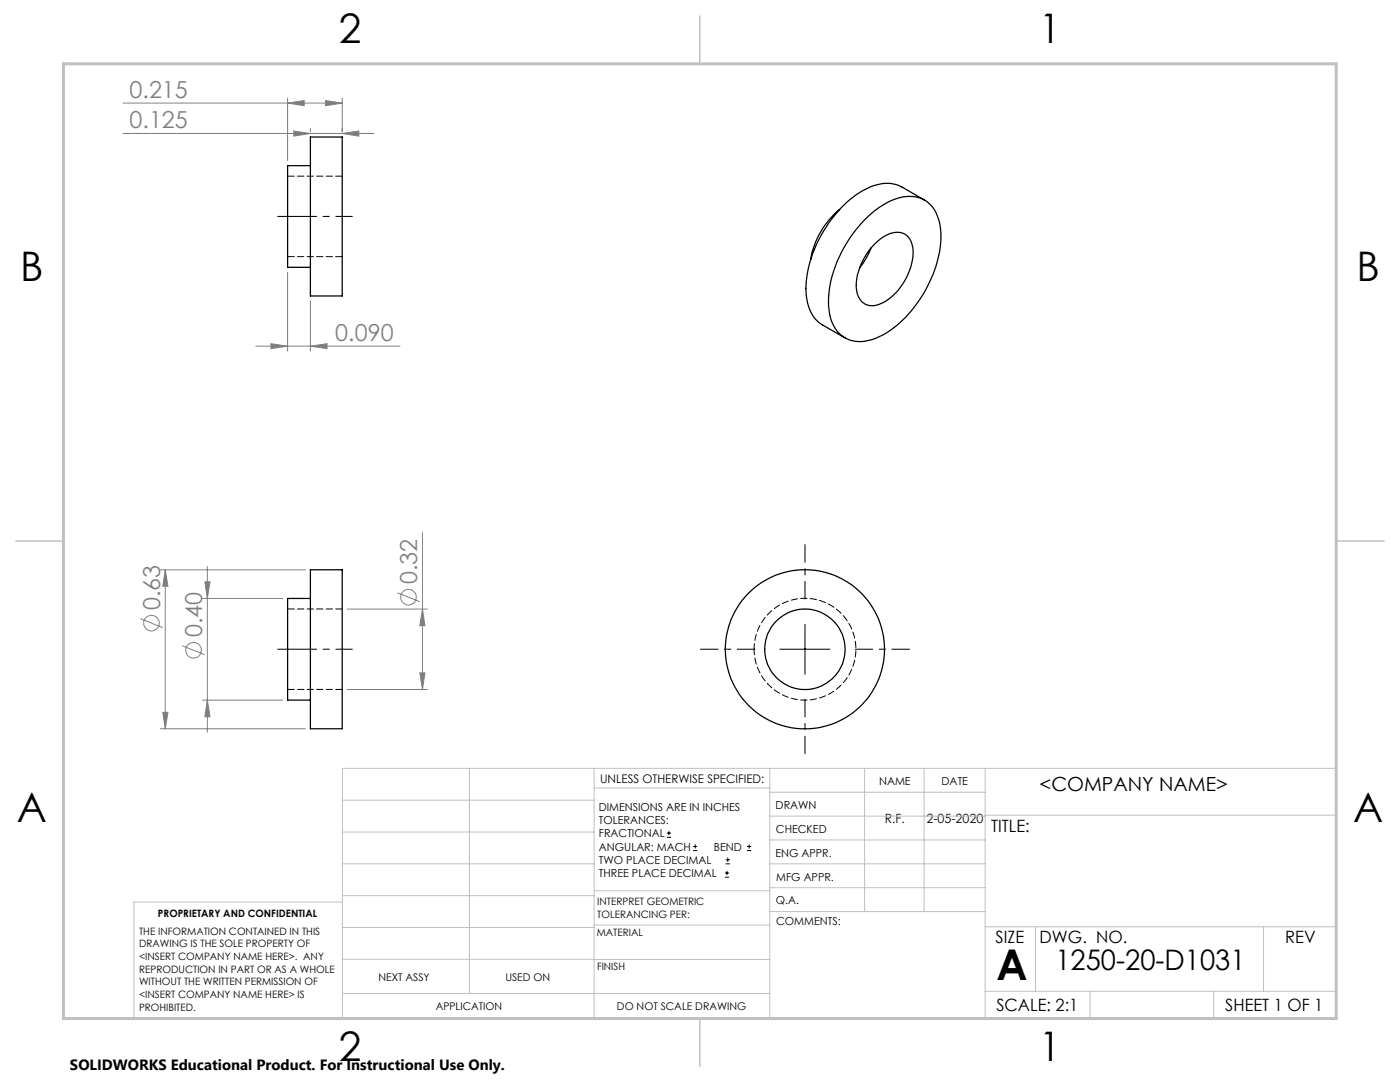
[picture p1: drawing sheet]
<svg xmlns="http://www.w3.org/2000/svg" width="279mm" height="216mm" viewBox="0 0 279 216" stroke-linecap="round" stroke-linejoin="round" font-family="sans-serif">
<g fill="none" stroke="#808080" stroke-width=".2">
<path d="M57.4 19.6v12.4M68.3 19.6v6.7M24.6 20.6h43.7M24.6 26.6h50M57.4 20.6l3.3-.5v1zM58.6 26.1l3.3 .5-3.3 .6zM61.9 25.6v.7M65 20.1l3.3 .5-3.3 .5zM68.3 26.6l3.3-.5v1.1zM57.4 54.4v15.7M51 69.1h28.8M54.1 68.6l3.3 .5-3.3 .5z"/>
<path d="M61.9 69.1l3.4-.5v1zM61.9 60.1v10M32 113.7h29M33 113.7v31.7M33 113.7l.5 3.3h-1zM40.4 119.4h16M40.9 116.1h1l-.5 3.3zM41.4 113v33.1M79.3 118.3l4.4 1.8M84.3 106.3v31.3M28 123.4l4.5 1.8M36.4 128.9l4.5 1.7"/>
<path d="M40.4 139.7h16M41.4 139.7l.5 3.3h-1zM69.3 121.5h16M69.3 137.6h16M83.8 134.3h1l-.5 3.3zM84.3 121.5l.5 3.3h-1zM32 145.4h29M32.5 142.1h1l-.5 3.3z"/>
<circle cx="81.5" cy="119.2" r="1.55"/>
<circle cx="30.2" cy="124.3" r="1.55"/>
<circle cx="38.6" cy="129.8" r="1.55"/>
</g>
<g fill="none" stroke="#000" stroke-width=".2">
<path d="M155.6 129.5h10M160.7 124.6v9.9M133.1 167.1h.8M133.1 166.2h.8M133.5 165.8v.9M138.3 169.7h.8M138.3 168.9h.8M138.7 168.5v.8M144.7 175h.8M144.7 174.2h.8M144.8 172.4h.9M144.8 171.6h.9"/>
<path d="M145.1 173.8v.8M145.2 171.1v.9M149.1 169.7h.8M149.1 168.9h.8M149.5 168.5v.8"/>
</g>
<path d="M55.4 43.2h14.9M55.4 129.5h14.9" fill="none" stroke="#000" stroke-width=".2" stroke-dasharray="15.2 1.3 1.3 1.3" stroke-dashoffset="7.5"/>
<path d="M160.7 119.5v-10.8M150.7 129.5h-10.9M160.7 139.5v10.9M170.7 129.5h10.8" fill="none" stroke="#000" stroke-width=".2" stroke-dasharray="15.2 1.3 1.3 1.3" stroke-dashoffset="11.7"/>
<g fill="none" stroke="#c0c0c0" stroke-width=".2">
<path d="M68.3 159.7h50.3M93.7 153.3v44.9M118.6 153.3v49.9M118.6 157.2h35M153.6 153.3v49.9M153.6 158.1h43M172.5 153.3v28.6M184.4 153.3v28.6M196.6 153.3v49.9M68.3 180h-41.6v23.2h240v-49.9h-198.4v49.9M68.3 166h50.3M68.3 178.7h50.3"/>
<path d="M68.3 172.4h50.3M118.6 177.7h35M153.6 162.8h43M153.6 177.1h43M153.6 172.4h43M153.6 167.6h43M196.6 162.7h70.1M68.3 198.2h85.3M68.3 191.4l85.3 .1M68.3 185.1h50.3M118.6 184.6h35M153.6 181.9h43"/>
<path d="M196.6 184.9h70.1M196.6 197.8h70.1M206.7 184.9v12.9M217.5 197.8v5.4M242.2 197.8v5.4M252.2 184.9v12.9"/>
</g>
<path d="M139.7 3.2v9.5M3.1 107.9h9.6M266.7 107.9h9.5M139.7 203.2v9.6" fill="none" stroke="#c0c0c0" stroke-width=".3"/>
<path d="M12.7 12.7h254v190.5h-254z" fill="none" stroke="#c0c0c0" stroke-width=".6"/>
<g fill="#808080">
<path d="M54.1 68.6l3.3 .5-3.3 .5zM61.9 69.1l3.4-.5v1zM57.4 20.6l3.3-.5v1zM65 20.1l3.3 .5-3.3 .5zM58.6 26.1l3.3 .5-3.3 .6zM68.3 26.6l3.3-.5v1.1z"/>
<path d="M40.9 116.1h1l-.5 3.3zM41.4 139.7l.5 3.3h-1zM33 113.7l.5 3.3h-1zM32.5 142.1h1l-.5 3.3zM84.3 121.5l.5 3.3h-1zM83.8 134.3h1l-.5 3.3z"/>
</g>
<g fill="none" stroke="#000" stroke-width=".25">
<path d="M61.9 27.3h6.4v31.8h-6.4zM61.9 33.1h-4.5v20.2h4.5M184.5 39.9l-4.5-2.6a7.5 7.5 0 0 0-7.3 .5 24.3 24.3 0 0 0-10.6 12.9 15.9 15.9 0 0 0-.5 11.2 6 6 0 0 0 2.5 2.9l4.5 2.6M167.6 41.8a16.5 16.5 0 0 0-5.8 10M172.4 44a14.3 14.3 0 0 1 8.9-4.8 5.8 5.8 0 0 1 6.1 4.8 18.2 18.2 0 0 1-1.9 12.3 21.9 21.9 0 0 1-10.8 11.2 6.5 6.5 0 0 1-7.4-1.2 10.5 10.5 0 0 1-1.8-8.3 26.2 26.2 0 0 1 6.9-14zM173.8 49.5a13.8 13.8 0 0 1-2.2 3.9M174.6 48.6a6 6 0 0 1 5.4-2.1 3.8 3.8 0 0 1 2.2 3.9 12.1 12.1 0 0 1-6.7 10.3 3.1 3.1 0 0 1-4.5-2.8 12.2 12.2 0 0 1 3.6-9.3zM61.9 113.7h6.4v31.7h-6.4zM61.9 119.4h-4.5v20.3h4.5"/>
<circle cx="160.6" cy="129.6" r="15.9"/>
<circle cx="160.6" cy="129.6" r="8"/>
</g>
<path d="M68.3 35.2h-10.9M57.4 51.2h10.9M57.4 137.6h10.9M68.3 121.5h-10.9" fill="none" stroke="#000" stroke-width=".2" stroke-dasharray="1.3 .6" stroke-dashoffset="-.1"/>
<path d="M150.5 129.5a10.2 10.2 0 0 1 15-8.9 10.2 10.2 0 0 1 .6 17.5 10.2 10.2 0 0 1-15.6-7.9v-.7" fill="none" stroke="#000" stroke-width=".2" stroke-dasharray="1.3 .6" stroke-dashoffset=".2"/>
<text font-size="8.5" x="198.9" y="195.5">A</text>
<g font-size="8.1">
<text x="67.6" y="8.5">2</text>
<text x="207.3" y="8.5">1</text>
<text x="4" y="56.2">B</text>
<text x="270.7" y="56.2">B</text>
<text x="3.3" y="164.1">A</text>
<text x="270" y="164.1">A</text>
<text x="67.6" y="211.7">2</text>
<text x="207.3" y="211.7">1</text>
</g>
<text font-size="5.6" x="210.6" y="193.5">1250-20-D1031</text>
<g font-size="4.7" fill="#808080">
<text x="25.9" y="19.6">0.215</text>
<text x="25.9" y="25.6">0.125</text>
<text x="66.9" y="68">0.090</text>
<text x="83.2" y="116.6" transform="rotate(-90 83.2 116.6)">0.32</text>
<text x="32" y="121.8" transform="rotate(-90 32 121.8)">0.63</text>
<text x="40.3" y="127.2" transform="rotate(-90 40.3 127.2)">0.40</text>
</g>
<text font-size="3.9" x="207.5" y="157.8">&lt;COMPANY NAME&gt;</text>
<g font-size="3.4">
<text x="197.8" y="166">TITLE:</text>
<text x="198.7" y="188.1">SIZE</text>
<text x="207.5" y="188.1">DWG. NO.</text>
<text x="256.5" y="188.2">REV</text>
<text x="198.8" y="201.7">SCALE: 2:1</text>
<text x="244.5" y="201.7">SHEET 1 OF 1</text>
</g>
<text font-size="3" x="14" y="213.5">SOLIDWORKS Educational Product. For Instructional Use Only.</text>
<g font-size="2.5">
<text x="176.6" y="164.2">R.F.</text>
<text x="184.9" y="164.3">2-05-2020</text>
</g>
<text font-size="2.4" x="119.8" y="156.2">UNLESS OTHERWISE SPECIFIED:</text>
<g font-size="2.2">
<text x="119.5" y="161.8">DIMENSIONS ARE IN INCHES</text>
<text x="154.8" y="161.4">DRAWN</text>
<text x="175.4" y="156.6">NAME</text>
<text x="187.9" y="156.7">DATE</text>
<text x="119.5" y="164.4">TOLERANCES:</text>
<text x="119.5" y="167.1">FRACTIONAL</text>
<text x="154.9" y="166.3">CHECKED</text>
<text x="119.5" y="169.7">ANGULAR: MACH</text>
<text x="119.5" y="172.4">TWO PLACE DECIMAL</text>
<text x="142.5" y="169.7">BEND</text>
<text x="154.8" y="170.9">ENG APPR.</text>
<text x="119.5" y="175">THREE PLACE DECIMAL</text>
<text x="154.9" y="175.7">MFG APPR.</text>
<text x="154.9" y="180.4">Q.A.</text>
<text x="154.9" y="184.6">COMMENTS:</text>
</g>
<g font-size="2.1">
<text x="75.5" y="195.7">NEXT ASSY</text>
<text x="100.9" y="195.7">USED ON</text>
<text x="86.9" y="201.5">APPLICATION</text>
<text x="123.1" y="201.6">DO NOT SCALE DRAWING</text>
</g>
<g font-size="2">
<text x="31.5" y="182.9">PROPRIETARY AND CONFIDENTIAL</text>
<text x="119.2" y="180.6">INTERPRET GEOMETRIC</text>
<text x="119.2" y="183.1">TOLERANCING PER:</text>
<text x="27.8" y="186.5">THE INFORMATION CONTAINED IN THIS</text>
<text x="27.8" y="189">DRAWING IS THE SOLE PROPERTY OF</text>
<text x="27.8" y="191.6">&lt;INSERT COMPANY NAME HERE&gt;. ANY</text>
<text x="119.1" y="186.7">MATERIAL</text>
<text x="27.8" y="194.1">REPRODUCTION IN PART OR AS A WHOLE</text>
<text x="27.8" y="196.6">WITHOUT THE WRITTEN PERMISSION OF</text>
<text x="119.1" y="193.5">FINISH</text>
<text x="27.8" y="199.1">&lt;INSERT COMPANY NAME HERE&gt; IS</text>
<text x="27.8" y="201.7">PROHIBITED.</text>
</g>
</svg>
